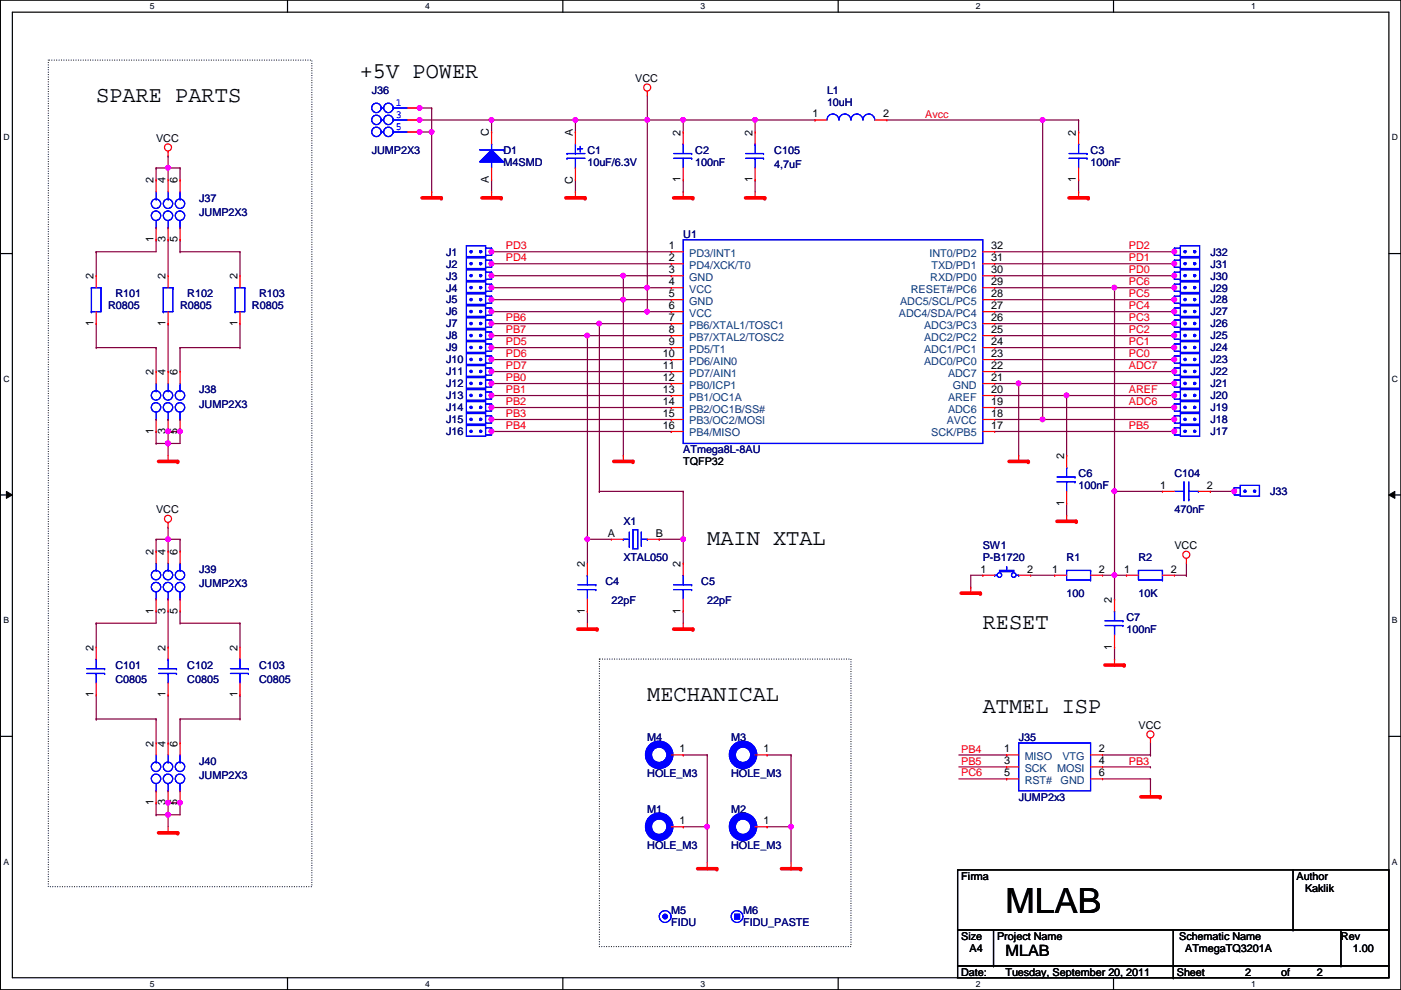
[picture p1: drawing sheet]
# OrCAD Capture schematic ATMEGATQ3201A.DSN
size A4; title: MLAB; rev: 1.00; note: ATmegaTQ3201A

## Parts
C1  10uF/6.3V  [ELYTB]
C2  100nF  [C0805]
C3  100nF  [C0805]
C4  22pF  [C0805]
C5  22pF  [C0805]
C6  100nF  [C0805]
C7  100nF  [C0805]
C101  C0805  [C0805]
C102  C0805  [C0805]
C103  C0805  [C0805]
C104  470nF  [C0805]
C105  4,7uF  [C0805]
D1  M4SMD  [SMA]
J1  UNIPAD2  [UNIPAD2]
J2  UNIPAD2  [UNIPAD2]
J3  UNIPAD2  [UNIPAD2]
J4  UNIPAD2  [UNIPAD2]
J5  UNIPAD2  [UNIPAD2]
J6  UNIPAD2  [UNIPAD2]
J7  UNIPAD2  [UNIPAD2]
J8  UNIPAD2  [UNIPAD2]
J9  UNIPAD2  [UNIPAD2]
J10  UNIPAD2  [UNIPAD2]
J11  UNIPAD2  [UNIPAD2]
J12  UNIPAD2  [UNIPAD2]
J13  UNIPAD2  [UNIPAD2]
J14  UNIPAD2  [UNIPAD2]
J15  UNIPAD2  [UNIPAD2]
J16  UNIPAD2  [UNIPAD2]
J17  UNIPAD2  [UNIPAD2]
J18  UNIPAD2  [UNIPAD2]
J19  UNIPAD2  [UNIPAD2]
J20  UNIPAD2  [UNIPAD2]
J21  UNIPAD2  [UNIPAD2]
J22  UNIPAD2  [UNIPAD2]
J23  UNIPAD2  [UNIPAD2]
J24  UNIPAD2  [UNIPAD2]
J25  UNIPAD2  [UNIPAD2]
J26  UNIPAD2  [UNIPAD2]
J27  UNIPAD2  [UNIPAD2]
J28  UNIPAD2  [UNIPAD2]
J29  UNIPAD2  [UNIPAD2]
J30  UNIPAD2  [UNIPAD2]
J31  UNIPAD2  [UNIPAD2]
J32  UNIPAD2  [UNIPAD2]
J33  UNIPAD2  [UNIPAD2]
J35  JUMP2x3  [JUMP2x3/B]
J36  JUMP2X3  [JUMP2X3]
J37  JUMP2X3  [JUMP2X3]
J38  JUMP2X3  [JUMP2X3]
J39  JUMP2X3  [JUMP2X3]
J40  JUMP2X3  [JUMP2X3]
L1  10uH  [L1210]
M1  HOLE_M3  [HOLE_M3]
M2  HOLE_M3  [HOLE_M3]
M3  HOLE_M3  [HOLE_M3]
M4  HOLE_M3  [HOLE_M3]
M5  FIDU  [FIDU]
M6  FIDU_PASTE  [FIDU_PASTE]
R1  100  [R0805]
R2  10K  [R0805]
R101  R0805  [R0805]
R102  R0805  [R0805]
R103  R0805  [R0805]
SW1  P-B1720  [PUSH050x050]
U1  ATmega8L-8AU  [TQFP32]
X1  XTAL050  [XTAL050]

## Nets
Avcc: C3.2 J18.1(X) J18.2(X) L1.2 U1.18(AVCC)
GND: C1.C C2.1 C3.1 C4.1 C5.1 C6.1 C7.1 C105.1 D1.A J3.1(X) J3.2(X) J5.1(X) J5.2(X) J21.1(X) J21.2(X) J35.6(GND) J36.1 J36.2 J36.5 J36.6 J38.1 J38.3 J38.5 J40.1 J40.3 J40.5 M1.1(PIN) M2.1(PIN) M3.1(PIN) M4.1(PIN) SW1.1 U1.3(GND) U1.5(GND) U1.21(GND)
VCC: C1.A C2.2 C105.2 D1.C J4.1(X) J4.2(X) J6.1(X) J6.2(X) J35.2(VTG) J36.3 J36.4 J37.2 J37.4 J37.6 J39.2 J39.4 J39.6 L1.1 R2.2 U1.4(VCC) U1.6(VCC)
ADC6: J19.1(X) J19.2(X) U1.19(ADC6)
ADC7: J22.1(X) J22.2(X) U1.22(ADC7)
AREF: C6.2 J20.1(X) J20.2(X) U1.20(AREF)
PB0: J12.1(X) J12.2(X) U1.12(PB0/ICP1)
PB1: J13.1(X) J13.2(X) U1.13(PB1/OC1A)
PB2: J14.1(X) J14.2(X) U1.14(PB2/OC1B/SS#)
PB3: J15.1(X) J15.2(X) J35.4(MOSI) U1.15(PB3/OC2/MOSI)
PB4: J16.1(X) J16.2(X) J35.1(MISO) U1.16(PB4/MISO)
PB5: J17.1(X) J17.2(X) J35.3(SCK) U1.17(SCK/PB5)
PB6: C5.2 J7.1(X) J7.2(X) U1.7(PB6/XTAL1/TOSC1) X1.B
PB7: C4.2 J8.1(X) J8.2(X) U1.8(PB7/XTAL2/TOSC2) X1.A
PC0: J23.1(X) J23.2(X) U1.23(ADC0/PC0)
PC1: J24.1(X) J24.2(X) U1.24(ADC1/PC1)
PC2: J25.1(X) J25.2(X) U1.25(ADC2/PC2)
PC3: J26.1(X) J26.2(X) U1.26(ADC3/PC3)
PC4: J27.1(X) J27.2(X) U1.27(ADC4/SDA/PC4)
PC5: J28.1(X) J28.2(X) U1.28(ADC5/SCL/PC5)
PC6: C7.2 C104.1 J29.1(X) J29.2(X) J35.5(RST#) R1.2 R2.1 U1.29(RESET#/PC6)
PD0: J30.1(X) J30.2(X) U1.30(RXD/PD0)
PD1: J31.1(X) J31.2(X) U1.31(TXD/PD1)
PD2: J32.1(X) J32.2(X) U1.32(INT0/PD2)
PD3: J1.1(X) J1.2(X) U1.1(PD3/INT1)
PD4: J2.1(X) J2.2(X) U1.2(PD4/XCK/T0)
PD5: J9.1(X) J9.2(X) U1.9(PD5/T1)
PD6: J10.1(X) J10.2(X) U1.10(PD6/AIN0)
PD7: J11.1(X) J11.2(X) U1.11(PD7/AIN1)
N01927: R1.1 SW1.2
N06932: J37.3 R102.2
N06936: J38.4 R102.1
N06940: J38.6 R103.1
N06952: J38.2 R101.1
N06964: J37.1 R101.2
N06979: J37.5 R103.2
N09804: C102.2 J39.3
N09808: C102.1 J40.4
N09812: C103.1 J40.6
N09824: C101.1 J40.2
N09840: C101.2 J39.1
N09848: C103.2 J39.5
N13319: C104.2 J33.1(X) J33.2(X)

Not connected (* = marked no-connect by the designer): M5 DUMMY; M6 DUMMY

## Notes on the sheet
- +5V POWER
- SPARE PARTS
- MAIN XTAL
- RESET
- MECHANICAL
- ATMEL ISP
